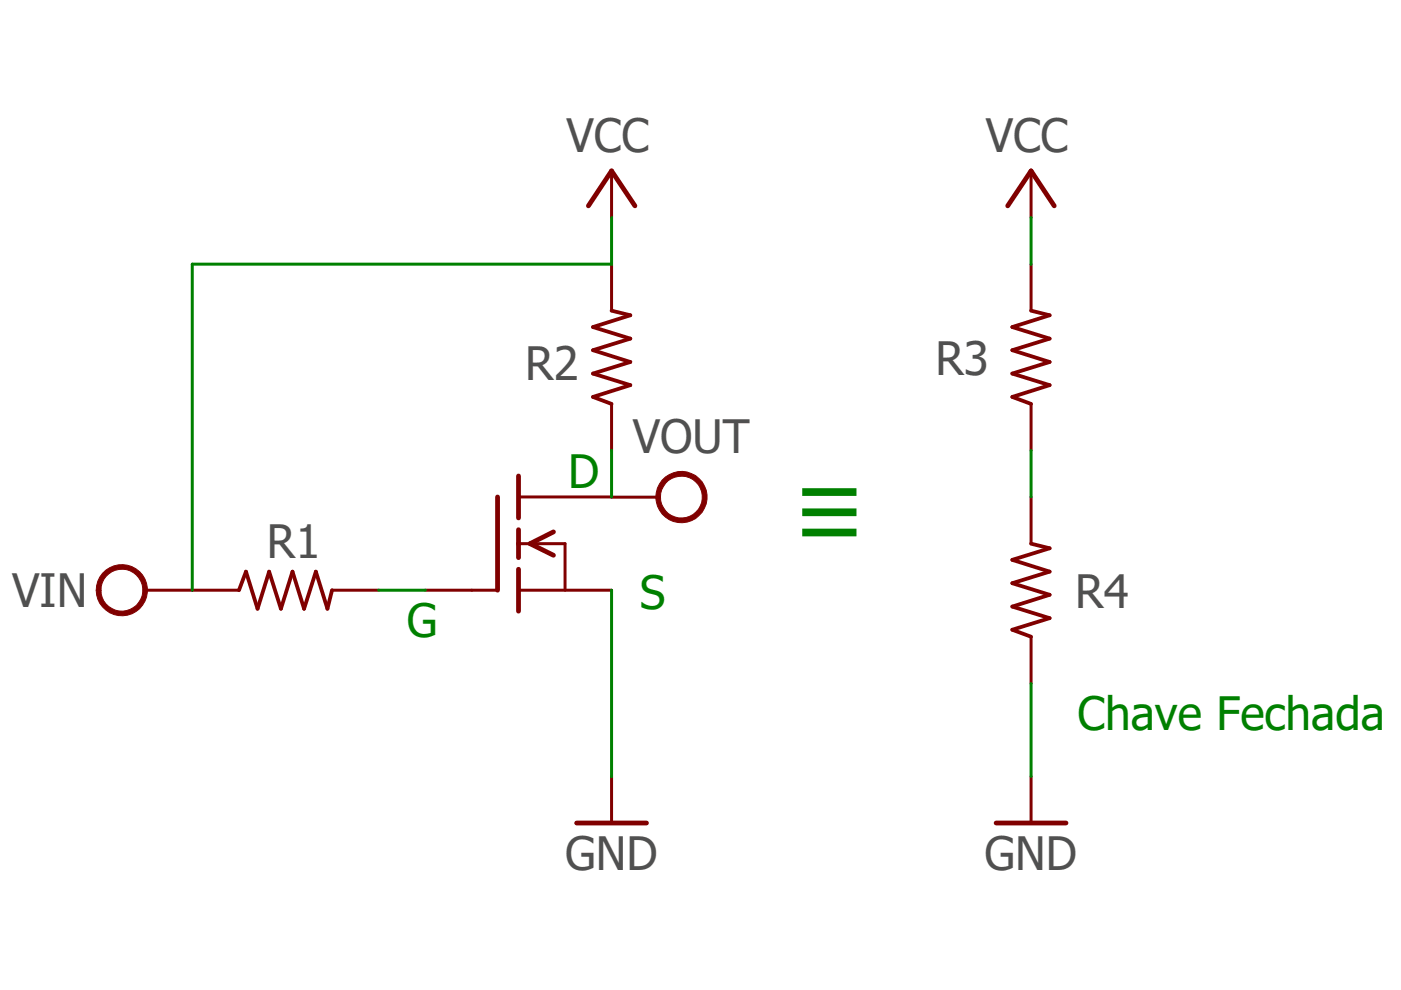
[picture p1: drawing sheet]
<?xml version="1.0" encoding="utf-8"?>
<!DOCTYPE eagle SYSTEM "eagle.dtd">
<eagle version="7.6.0">
<drawing>
<settings>
<setting alwaysvectorfont="no"/>
<setting verticaltext="up"/>
</settings>
<grid distance="0.1" unitdist="inch" unit="inch" style="lines" multiple="1" display="no" altdistance="0.01" altunitdist="inch" altunit="inch"/>
<schematic xreflabel="%F%N/%S.%C%R" xrefpart="/%S.%C%R">
<libraries>
<library name="transistor-fet">
<symbols>
<symbol name="IGFET-EN-GDS">
<wire x1="-2.54" y1="-2.54" x2="-1.2192" y2="-2.54" width="0.1524" layer="94"/>
<wire x1="0" y1="0.762" x2="0" y2="0" width="0.254" layer="94"/>
<wire x1="0" y1="0" x2="0" y2="-0.762" width="0.254" layer="94"/>
<wire x1="0" y1="3.683" x2="0" y2="1.397" width="0.254" layer="94"/>
<wire x1="1.905" y1="0.635" x2="0.635" y2="0" width="0.254" layer="94"/>
<wire x1="1.905" y1="-0.635" x2="0.635" y2="0" width="0.254" layer="94"/>
<wire x1="0" y1="0" x2="0.635" y2="0" width="0.1524" layer="94"/>
<wire x1="0.635" y1="0" x2="2.54" y2="0" width="0.1524" layer="94"/>
<wire x1="2.54" y1="0" x2="2.54" y2="-2.54" width="0.1524" layer="94"/>
<wire x1="0" y1="-1.397" x2="0" y2="-3.683" width="0.254" layer="94"/>
<wire x1="-1.143" y1="2.54" x2="-1.143" y2="-2.54" width="0.254" layer="94"/>
<text x="-11.43" y="0" size="1.778" layer="96">&gt;VALUE</text>
<text x="-11.43" y="2.54" size="1.778" layer="95">&gt;NAME</text>
<pin name="D" x="5.08" y="2.54" visible="off" length="middle" direction="pas" rot="R180"/>
<pin name="S" x="5.08" y="-2.54" visible="off" length="middle" direction="pas" rot="R180"/>
<pin name="G" x="-5.08" y="-2.54" visible="off" length="short" direction="pas"/>
</symbol>
</symbols>
<devicesets>
<deviceset name="BSS97" prefix="Q">
<gates>
<gate name="G$1" symbol="IGFET-EN-GDS" x="0" y="0"/>
</gates>
<devices>
<device name="" package="TO202">
<connects>
<connect gate="G$1" pin="D" pad="2"/>
<connect gate="G$1" pin="G" pad="3"/>
<connect gate="G$1" pin="S" pad="1"/>
</connects>
<technologies>
<technology name=""/>
</technologies>
</device>
</devices>
</deviceset>
</devicesets>
</library>
<library name="supply1">
<symbols>
<symbol name="VCC">
<wire x1="1.27" y1="-1.905" x2="0" y2="0" width="0.254" layer="94"/>
<wire x1="0" y1="0" x2="-1.27" y2="-1.905" width="0.254" layer="94"/>
<text x="-2.54" y="-2.54" size="1.778" layer="96" rot="R90">&gt;VALUE</text>
<pin name="VCC" x="0" y="-2.54" visible="off" length="short" direction="sup" rot="R90"/>
</symbol>
<symbol name="GND">
<wire x1="-1.905" y1="0" x2="1.905" y2="0" width="0.254" layer="94"/>
<text x="-2.54" y="-2.54" size="1.778" layer="96">&gt;VALUE</text>
<pin name="GND" x="0" y="2.54" visible="off" length="short" direction="sup" rot="R270"/>
</symbol>
</symbols>
<devicesets>
<deviceset name="VCC" prefix="P+">
<gates>
<gate name="VCC" symbol="VCC" x="0" y="0"/>
</gates>
<devices>
<device name="">
<technologies>
<technology name=""/>
</technologies>
</device>
</devices>
</deviceset>
<deviceset name="GND" prefix="GND">
<gates>
<gate name="1" symbol="GND" x="0" y="0"/>
</gates>
<devices>
<device name="">
<technologies>
<technology name=""/>
</technologies>
</device>
</devices>
</deviceset>
</devicesets>
</library>
<library name="rcl">
<symbols>
<symbol name="R-US">
<wire x1="-2.54" y1="0" x2="-2.159" y2="1.016" width="0.2032" layer="94"/>
<wire x1="-2.159" y1="1.016" x2="-1.524" y2="-1.016" width="0.2032" layer="94"/>
<wire x1="-1.524" y1="-1.016" x2="-0.889" y2="1.016" width="0.2032" layer="94"/>
<wire x1="-0.889" y1="1.016" x2="-0.254" y2="-1.016" width="0.2032" layer="94"/>
<wire x1="-0.254" y1="-1.016" x2="0.381" y2="1.016" width="0.2032" layer="94"/>
<wire x1="0.381" y1="1.016" x2="1.016" y2="-1.016" width="0.2032" layer="94"/>
<wire x1="1.016" y1="-1.016" x2="1.651" y2="1.016" width="0.2032" layer="94"/>
<wire x1="1.651" y1="1.016" x2="2.286" y2="-1.016" width="0.2032" layer="94"/>
<wire x1="2.286" y1="-1.016" x2="2.54" y2="0" width="0.2032" layer="94"/>
<text x="-3.81" y="1.4986" size="1.778" layer="95">&gt;NAME</text>
<text x="-3.81" y="-3.302" size="1.778" layer="96">&gt;VALUE</text>
<pin name="2" x="5.08" y="0" visible="off" length="short" direction="pas" swaplevel="1" rot="R180"/>
<pin name="1" x="-5.08" y="0" visible="off" length="short" direction="pas" swaplevel="1"/>
</symbol>
</symbols>
<devicesets>
<deviceset name="R-US_" prefix="R" uservalue="yes">
<gates>
<gate name="G$1" symbol="R-US" x="0" y="0"/>
</gates>
<devices>
<device name="R0402" package="R0402">
<connects>
<connect gate="G$1" pin="1" pad="1"/>
<connect gate="G$1" pin="2" pad="2"/>
</connects>
<technologies>
<technology name=""/>
</technologies>
</device>
<device name="R0603" package="R0603">
<connects>
<connect gate="G$1" pin="1" pad="1"/>
<connect gate="G$1" pin="2" pad="2"/>
</connects>
<technologies>
<technology name=""/>
</technologies>
</device>
<device name="R0805" package="R0805">
<connects>
<connect gate="G$1" pin="1" pad="1"/>
<connect gate="G$1" pin="2" pad="2"/>
</connects>
<technologies>
<technology name=""/>
</technologies>
</device>
<device name="R0805W" package="R0805W">
<connects>
<connect gate="G$1" pin="1" pad="1"/>
<connect gate="G$1" pin="2" pad="2"/>
</connects>
<technologies>
<technology name=""/>
</technologies>
</device>
<device name="R1206" package="R1206">
<connects>
<connect gate="G$1" pin="1" pad="1"/>
<connect gate="G$1" pin="2" pad="2"/>
</connects>
<technologies>
<technology name=""/>
</technologies>
</device>
<device name="R1206W" package="R1206W">
<connects>
<connect gate="G$1" pin="1" pad="1"/>
<connect gate="G$1" pin="2" pad="2"/>
</connects>
<technologies>
<technology name=""/>
</technologies>
</device>
<device name="R1210" package="R1210">
<connects>
<connect gate="G$1" pin="1" pad="1"/>
<connect gate="G$1" pin="2" pad="2"/>
</connects>
<technologies>
<technology name=""/>
</technologies>
</device>
<device name="R1210W" package="R1210W">
<connects>
<connect gate="G$1" pin="1" pad="1"/>
<connect gate="G$1" pin="2" pad="2"/>
</connects>
<technologies>
<technology name=""/>
</technologies>
</device>
<device name="R2010" package="R2010">
<connects>
<connect gate="G$1" pin="1" pad="1"/>
<connect gate="G$1" pin="2" pad="2"/>
</connects>
<technologies>
<technology name=""/>
</technologies>
</device>
<device name="R2010W" package="R2010W">
<connects>
<connect gate="G$1" pin="1" pad="1"/>
<connect gate="G$1" pin="2" pad="2"/>
</connects>
<technologies>
<technology name=""/>
</technologies>
</device>
<device name="R2012" package="R2012">
<connects>
<connect gate="G$1" pin="1" pad="1"/>
<connect gate="G$1" pin="2" pad="2"/>
</connects>
<technologies>
<technology name=""/>
</technologies>
</device>
<device name="R2012W" package="R2012W">
<connects>
<connect gate="G$1" pin="1" pad="1"/>
<connect gate="G$1" pin="2" pad="2"/>
</connects>
<technologies>
<technology name=""/>
</technologies>
</device>
<device name="R2512" package="R2512">
<connects>
<connect gate="G$1" pin="1" pad="1"/>
<connect gate="G$1" pin="2" pad="2"/>
</connects>
<technologies>
<technology name=""/>
</technologies>
</device>
<device name="R2512W" package="R2512W">
<connects>
<connect gate="G$1" pin="1" pad="1"/>
<connect gate="G$1" pin="2" pad="2"/>
</connects>
<technologies>
<technology name=""/>
</technologies>
</device>
<device name="R3216" package="R3216">
<connects>
<connect gate="G$1" pin="1" pad="1"/>
<connect gate="G$1" pin="2" pad="2"/>
</connects>
<technologies>
<technology name=""/>
</technologies>
</device>
<device name="R3216W" package="R3216W">
<connects>
<connect gate="G$1" pin="1" pad="1"/>
<connect gate="G$1" pin="2" pad="2"/>
</connects>
<technologies>
<technology name=""/>
</technologies>
</device>
<device name="R3225" package="R3225">
<connects>
<connect gate="G$1" pin="1" pad="1"/>
<connect gate="G$1" pin="2" pad="2"/>
</connects>
<technologies>
<technology name=""/>
</technologies>
</device>
<device name="R3225W" package="R3225W">
<connects>
<connect gate="G$1" pin="1" pad="1"/>
<connect gate="G$1" pin="2" pad="2"/>
</connects>
<technologies>
<technology name=""/>
</technologies>
</device>
<device name="R5025" package="R5025">
<connects>
<connect gate="G$1" pin="1" pad="1"/>
<connect gate="G$1" pin="2" pad="2"/>
</connects>
<technologies>
<technology name=""/>
</technologies>
</device>
<device name="R5025W" package="R5025W">
<connects>
<connect gate="G$1" pin="1" pad="1"/>
<connect gate="G$1" pin="2" pad="2"/>
</connects>
<technologies>
<technology name=""/>
</technologies>
</device>
<device name="R6332" package="R6332">
<connects>
<connect gate="G$1" pin="1" pad="1"/>
<connect gate="G$1" pin="2" pad="2"/>
</connects>
<technologies>
<technology name=""/>
</technologies>
</device>
<device name="R6332W" package="R6332W">
<connects>
<connect gate="G$1" pin="1" pad="1"/>
<connect gate="G$1" pin="2" pad="2"/>
</connects>
<technologies>
<technology name=""/>
</technologies>
</device>
<device name="M0805" package="M0805">
<connects>
<connect gate="G$1" pin="1" pad="1"/>
<connect gate="G$1" pin="2" pad="2"/>
</connects>
<technologies>
<technology name=""/>
</technologies>
</device>
<device name="M1206" package="M1206">
<connects>
<connect gate="G$1" pin="1" pad="1"/>
<connect gate="G$1" pin="2" pad="2"/>
</connects>
<technologies>
<technology name=""/>
</technologies>
</device>
<device name="M1406" package="M1406">
<connects>
<connect gate="G$1" pin="1" pad="1"/>
<connect gate="G$1" pin="2" pad="2"/>
</connects>
<technologies>
<technology name=""/>
</technologies>
</device>
<device name="M2012" package="M2012">
<connects>
<connect gate="G$1" pin="1" pad="1"/>
<connect gate="G$1" pin="2" pad="2"/>
</connects>
<technologies>
<technology name=""/>
</technologies>
</device>
<device name="M2309" package="M2309">
<connects>
<connect gate="G$1" pin="1" pad="1"/>
<connect gate="G$1" pin="2" pad="2"/>
</connects>
<technologies>
<technology name=""/>
</technologies>
</device>
<device name="M3216" package="M3216">
<connects>
<connect gate="G$1" pin="1" pad="1"/>
<connect gate="G$1" pin="2" pad="2"/>
</connects>
<technologies>
<technology name=""/>
</technologies>
</device>
<device name="M3516" package="M3516">
<connects>
<connect gate="G$1" pin="1" pad="1"/>
<connect gate="G$1" pin="2" pad="2"/>
</connects>
<technologies>
<technology name=""/>
</technologies>
</device>
<device name="M5923" package="M5923">
<connects>
<connect gate="G$1" pin="1" pad="1"/>
<connect gate="G$1" pin="2" pad="2"/>
</connects>
<technologies>
<technology name=""/>
</technologies>
</device>
<device name="0204/5" package="0204/5">
<connects>
<connect gate="G$1" pin="1" pad="1"/>
<connect gate="G$1" pin="2" pad="2"/>
</connects>
<technologies>
<technology name=""/>
</technologies>
</device>
<device name="0204/7" package="0204/7">
<connects>
<connect gate="G$1" pin="1" pad="1"/>
<connect gate="G$1" pin="2" pad="2"/>
</connects>
<technologies>
<technology name=""/>
</technologies>
</device>
<device name="0207/10" package="0207/10">
<connects>
<connect gate="G$1" pin="1" pad="1"/>
<connect gate="G$1" pin="2" pad="2"/>
</connects>
<technologies>
<technology name=""/>
</technologies>
</device>
<device name="0207/12" package="0207/12">
<connects>
<connect gate="G$1" pin="1" pad="1"/>
<connect gate="G$1" pin="2" pad="2"/>
</connects>
<technologies>
<technology name=""/>
</technologies>
</device>
<device name="0207/15" package="0207/15">
<connects>
<connect gate="G$1" pin="1" pad="1"/>
<connect gate="G$1" pin="2" pad="2"/>
</connects>
<technologies>
<technology name=""/>
</technologies>
</device>
<device name="0207/2V" package="0207/2V">
<connects>
<connect gate="G$1" pin="1" pad="1"/>
<connect gate="G$1" pin="2" pad="2"/>
</connects>
<technologies>
<technology name=""/>
</technologies>
</device>
<device name="0207/5V" package="0207/5V">
<connects>
<connect gate="G$1" pin="1" pad="1"/>
<connect gate="G$1" pin="2" pad="2"/>
</connects>
<technologies>
<technology name=""/>
</technologies>
</device>
<device name="0207/7" package="0207/7">
<connects>
<connect gate="G$1" pin="1" pad="1"/>
<connect gate="G$1" pin="2" pad="2"/>
</connects>
<technologies>
<technology name=""/>
</technologies>
</device>
<device name="0309/10" package="0309/10">
<connects>
<connect gate="G$1" pin="1" pad="1"/>
<connect gate="G$1" pin="2" pad="2"/>
</connects>
<technologies>
<technology name=""/>
</technologies>
</device>
<device name="0309/12" package="0309/12">
<connects>
<connect gate="G$1" pin="1" pad="1"/>
<connect gate="G$1" pin="2" pad="2"/>
</connects>
<technologies>
<technology name=""/>
</technologies>
</device>
<device name="0411/12" package="0411/12">
<connects>
<connect gate="G$1" pin="1" pad="1"/>
<connect gate="G$1" pin="2" pad="2"/>
</connects>
<technologies>
<technology name=""/>
</technologies>
</device>
<device name="0411/15" package="0411/15">
<connects>
<connect gate="G$1" pin="1" pad="1"/>
<connect gate="G$1" pin="2" pad="2"/>
</connects>
<technologies>
<technology name=""/>
</technologies>
</device>
<device name="0411/3V" package="0411V">
<connects>
<connect gate="G$1" pin="1" pad="1"/>
<connect gate="G$1" pin="2" pad="2"/>
</connects>
<technologies>
<technology name=""/>
</technologies>
</device>
<device name="0414/15" package="0414/15">
<connects>
<connect gate="G$1" pin="1" pad="1"/>
<connect gate="G$1" pin="2" pad="2"/>
</connects>
<technologies>
<technology name=""/>
</technologies>
</device>
<device name="0414/5V" package="0414V">
<connects>
<connect gate="G$1" pin="1" pad="1"/>
<connect gate="G$1" pin="2" pad="2"/>
</connects>
<technologies>
<technology name=""/>
</technologies>
</device>
<device name="0617/17" package="0617/17">
<connects>
<connect gate="G$1" pin="1" pad="1"/>
<connect gate="G$1" pin="2" pad="2"/>
</connects>
<technologies>
<technology name=""/>
</technologies>
</device>
<device name="0617/22" package="0617/22">
<connects>
<connect gate="G$1" pin="1" pad="1"/>
<connect gate="G$1" pin="2" pad="2"/>
</connects>
<technologies>
<technology name=""/>
</technologies>
</device>
<device name="0617/5V" package="0617V">
<connects>
<connect gate="G$1" pin="1" pad="1"/>
<connect gate="G$1" pin="2" pad="2"/>
</connects>
<technologies>
<technology name=""/>
</technologies>
</device>
<device name="0922/22" package="0922/22">
<connects>
<connect gate="G$1" pin="1" pad="1"/>
<connect gate="G$1" pin="2" pad="2"/>
</connects>
<technologies>
<technology name=""/>
</technologies>
</device>
<device name="0613/5V" package="P0613V">
<connects>
<connect gate="G$1" pin="1" pad="1"/>
<connect gate="G$1" pin="2" pad="2"/>
</connects>
<technologies>
<technology name=""/>
</technologies>
</device>
<device name="0613/15" package="P0613/15">
<connects>
<connect gate="G$1" pin="1" pad="1"/>
<connect gate="G$1" pin="2" pad="2"/>
</connects>
<technologies>
<technology name=""/>
</technologies>
</device>
<device name="0817/22" package="P0817/22">
<connects>
<connect gate="G$1" pin="1" pad="1"/>
<connect gate="G$1" pin="2" pad="2"/>
</connects>
<technologies>
<technology name=""/>
</technologies>
</device>
<device name="0817/7V" package="P0817V">
<connects>
<connect gate="G$1" pin="1" pad="1"/>
<connect gate="G$1" pin="2" pad="2"/>
</connects>
<technologies>
<technology name=""/>
</technologies>
</device>
<device name="V234/12" package="V234/12">
<connects>
<connect gate="G$1" pin="1" pad="1"/>
<connect gate="G$1" pin="2" pad="2"/>
</connects>
<technologies>
<technology name=""/>
</technologies>
</device>
<device name="V235/17" package="V235/17">
<connects>
<connect gate="G$1" pin="1" pad="1"/>
<connect gate="G$1" pin="2" pad="2"/>
</connects>
<technologies>
<technology name=""/>
</technologies>
</device>
<device name="V526-0" package="V526-0">
<connects>
<connect gate="G$1" pin="1" pad="1"/>
<connect gate="G$1" pin="2" pad="2"/>
</connects>
<technologies>
<technology name=""/>
</technologies>
</device>
<device name="MELF0102AX" package="MINI_MELF-0102AX">
<connects>
<connect gate="G$1" pin="1" pad="1"/>
<connect gate="G$1" pin="2" pad="2"/>
</connects>
<technologies>
<technology name=""/>
</technologies>
</device>
<device name="0922V" package="0922V">
<connects>
<connect gate="G$1" pin="1" pad="1"/>
<connect gate="G$1" pin="2" pad="2"/>
</connects>
<technologies>
<technology name=""/>
</technologies>
</device>
<device name="MELF0102R" package="MINI_MELF-0102R">
<connects>
<connect gate="G$1" pin="1" pad="1"/>
<connect gate="G$1" pin="2" pad="2"/>
</connects>
<technologies>
<technology name=""/>
</technologies>
</device>
<device name="MELF0102W" package="MINI_MELF-0102W">
<connects>
<connect gate="G$1" pin="1" pad="1"/>
<connect gate="G$1" pin="2" pad="2"/>
</connects>
<technologies>
<technology name=""/>
</technologies>
</device>
<device name="MELF0204R" package="MINI_MELF-0204R">
<connects>
<connect gate="G$1" pin="1" pad="1"/>
<connect gate="G$1" pin="2" pad="2"/>
</connects>
<technologies>
<technology name=""/>
</technologies>
</device>
<device name="MELF0204W" package="MINI_MELF-0204W">
<connects>
<connect gate="G$1" pin="1" pad="1"/>
<connect gate="G$1" pin="2" pad="2"/>
</connects>
<technologies>
<technology name=""/>
</technologies>
</device>
<device name="MELF0207R" package="MINI_MELF-0207R">
<connects>
<connect gate="G$1" pin="1" pad="1"/>
<connect gate="G$1" pin="2" pad="2"/>
</connects>
<technologies>
<technology name=""/>
</technologies>
</device>
<device name="MELF0207W" package="MINI_MELF-0207W">
<connects>
<connect gate="G$1" pin="1" pad="1"/>
<connect gate="G$1" pin="2" pad="2"/>
</connects>
<technologies>
<technology name=""/>
</technologies>
</device>
<device name="RDH/15" package="RDH/15">
<connects>
<connect gate="G$1" pin="1" pad="1"/>
<connect gate="G$1" pin="2" pad="2"/>
</connects>
<technologies>
<technology name=""/>
</technologies>
</device>
<device name="0204/2V" package="0204V">
<connects>
<connect gate="G$1" pin="1" pad="1"/>
<connect gate="G$1" pin="2" pad="2"/>
</connects>
<technologies>
<technology name=""/>
</technologies>
</device>
<device name="0309/V" package="0309V">
<connects>
<connect gate="G$1" pin="1" pad="1"/>
<connect gate="G$1" pin="2" pad="2"/>
</connects>
<technologies>
<technology name=""/>
</technologies>
</device>
<device name="R0201" package="R0201">
<connects>
<connect gate="G$1" pin="1" pad="1"/>
<connect gate="G$1" pin="2" pad="2"/>
</connects>
<technologies>
<technology name=""/>
</technologies>
</device>
<device name="VMTA55" package="VMTA55">
<connects>
<connect gate="G$1" pin="1" pad="1"/>
<connect gate="G$1" pin="2" pad="2"/>
</connects>
<technologies>
<technology name=""/>
</technologies>
</device>
<device name="VMTB60" package="VMTB60">
<connects>
<connect gate="G$1" pin="1" pad="1"/>
<connect gate="G$1" pin="2" pad="2"/>
</connects>
<technologies>
<technology name=""/>
</technologies>
</device>
<device name="VTA52" package="VTA52">
<connects>
<connect gate="G$1" pin="1" pad="1"/>
<connect gate="G$1" pin="2" pad="2"/>
</connects>
<technologies>
<technology name=""/>
</technologies>
</device>
<device name="VTA53" package="VTA53">
<connects>
<connect gate="G$1" pin="1" pad="1"/>
<connect gate="G$1" pin="2" pad="2"/>
</connects>
<technologies>
<technology name=""/>
</technologies>
</device>
<device name="VTA54" package="VTA54">
<connects>
<connect gate="G$1" pin="1" pad="1"/>
<connect gate="G$1" pin="2" pad="2"/>
</connects>
<technologies>
<technology name=""/>
</technologies>
</device>
<device name="VTA55" package="VTA55">
<connects>
<connect gate="G$1" pin="1" pad="1"/>
<connect gate="G$1" pin="2" pad="2"/>
</connects>
<technologies>
<technology name=""/>
</technologies>
</device>
<device name="VTA56" package="VTA56">
<connects>
<connect gate="G$1" pin="1" pad="1"/>
<connect gate="G$1" pin="2" pad="2"/>
</connects>
<technologies>
<technology name=""/>
</technologies>
</device>
<device name="R4527" package="R4527">
<connects>
<connect gate="G$1" pin="1" pad="1"/>
<connect gate="G$1" pin="2" pad="2"/>
</connects>
<technologies>
<technology name=""/>
</technologies>
</device>
<device name="WSC0001" package="WSC0001">
<connects>
<connect gate="G$1" pin="1" pad="1"/>
<connect gate="G$1" pin="2" pad="2"/>
</connects>
<technologies>
<technology name=""/>
</technologies>
</device>
<device name="WSC0002" package="WSC0002">
<connects>
<connect gate="G$1" pin="1" pad="1"/>
<connect gate="G$1" pin="2" pad="2"/>
</connects>
<technologies>
<technology name=""/>
</technologies>
</device>
<device name="WSC01/2" package="WSC01/2">
<connects>
<connect gate="G$1" pin="1" pad="1"/>
<connect gate="G$1" pin="2" pad="2"/>
</connects>
<technologies>
<technology name=""/>
</technologies>
</device>
<device name="WSC2515" package="WSC2515">
<connects>
<connect gate="G$1" pin="1" pad="1"/>
<connect gate="G$1" pin="2" pad="2"/>
</connects>
<technologies>
<technology name=""/>
</technologies>
</device>
<device name="WSC4527" package="WSC4527">
<connects>
<connect gate="G$1" pin="1" pad="1"/>
<connect gate="G$1" pin="2" pad="2"/>
</connects>
<technologies>
<technology name=""/>
</technologies>
</device>
<device name="WSC6927" package="WSC6927">
<connects>
<connect gate="G$1" pin="1" pad="1"/>
<connect gate="G$1" pin="2" pad="2"/>
</connects>
<technologies>
<technology name=""/>
</technologies>
</device>
<device name="R1218" package="R1218">
<connects>
<connect gate="G$1" pin="1" pad="1"/>
<connect gate="G$1" pin="2" pad="2"/>
</connects>
<technologies>
<technology name=""/>
</technologies>
</device>
<device name="1812X7R" package="1812X7R">
<connects>
<connect gate="G$1" pin="1" pad="1"/>
<connect gate="G$1" pin="2" pad="2"/>
</connects>
<technologies>
<technology name=""/>
</technologies>
</device>
<device name="01005" package="R01005">
<connects>
<connect gate="G$1" pin="1" pad="1"/>
<connect gate="G$1" pin="2" pad="2"/>
</connects>
<technologies>
<technology name=""/>
</technologies>
</device>
</devices>
</deviceset>
</devicesets>
</library>
<library name="supply2">
<symbols>
<symbol name="VCC">
<circle x="0" y="1.27" radius="1.27" width="0.254" layer="94"/>
<text x="-1.905" y="3.175" size="1.778" layer="96">&gt;VALUE</text>
<pin name="VCC" x="0" y="-2.54" visible="off" length="short" direction="sup" rot="R90"/>
</symbol>
</symbols>
<devicesets>
<deviceset name="VCC" prefix="SUPPLY">
<gates>
<gate name="G$1" symbol="VCC" x="0" y="0"/>
</gates>
<devices>
<device name="">
<technologies>
<technology name=""/>
</technologies>
</device>
</devices>
</deviceset>
</devicesets>
</library>
</libraries>
<attributes>
</attributes>
<variantdefs>
</variantdefs>
<classes>
<class number="0" name="default" width="0" drill="0">
</class>
</classes>
<parts>
<part name="MOSFET" library="transistor-fet" deviceset="BSS97" device="" value=""/>
<part name="P+1" library="supply1" deviceset="VCC" device=""/>
<part name="GND1" library="supply1" deviceset="GND" device=""/>
<part name="R1" library="rcl" deviceset="R-US_" device="0204/2V"/>
<part name="R2" library="rcl" deviceset="R-US_" device="0204/2V"/>
<part name="SUPPLY1" library="supply2" deviceset="VCC" device="" value="VIN"/>
<part name="SUPPLY2" library="supply2" deviceset="VCC" device="" value="VOUT"/>
<part name="R3" library="rcl" deviceset="R-US_" device="0204/2V"/>
<part name="P+2" library="supply1" deviceset="VCC" device=""/>
<part name="GND2" library="supply1" deviceset="GND" device=""/>
<part name="R4" library="rcl" deviceset="R-US_" device="0204/2V"/>
</parts>
<sheets>
<sheet>
<plain>
<text x="37.1" y="66.04" size="1.778" layer="91">G</text>
<text x="45.8884" y="74.168" size="1.778" layer="91">D</text>
<text x="49.8" y="67.58" size="1.778" layer="91">S</text>
<text x="58.42" y="68.58" size="3.81" layer="91">≡</text>
<text x="73.66" y="60.96" size="1.778" layer="91">Chave Fechada</text>
</plain>
<instances>
<instance part="MOSFET" gate="G$1" x="43.18" y="71.12"/>
<instance part="P+1" gate="VCC" x="48.26" y="91.44"/>
<instance part="GND1" gate="1" x="48.26" y="55.88"/>
<instance part="R1" gate="G$1" x="30.48" y="68.58"/>
<instance part="R2" gate="G$1" x="48.26" y="81.28" rot="R90"/>
<instance part="SUPPLY1" gate="G$1" x="22.8288" y="68.5814" rot="R90"/>
<instance part="SUPPLY2" gate="G$1" x="50.7925" y="73.6571" rot="R270"/>
<instance part="R3" gate="G$1" x="71.12" y="81.28" rot="R90"/>
<instance part="P+2" gate="VCC" x="71.12" y="91.44"/>
<instance part="GND2" gate="1" x="71.12" y="55.88"/>
<instance part="R4" gate="G$1" x="71.12" y="68.58" rot="R90"/>
</instances>
<busses>
</busses>
<nets>
<net name="GND" class="0">
<segment>
<pinref part="GND1" gate="1" pin="GND"/>
<pinref part="MOSFET" gate="G$1" pin="S"/>
<wire x1="48.26" y1="58.42" x2="48.26" y2="68.58" width="0.1524" layer="91"/>
</segment>
<segment>
<pinref part="GND2" gate="1" pin="GND"/>
<wire x1="71.12" y1="63.5" x2="71.12" y2="58.42" width="0.1524" layer="91"/>
<pinref part="R4" gate="G$1" pin="1"/>
</segment>
</net>
<net name="VCC" class="0">
<segment>
<pinref part="P+1" gate="VCC" pin="VCC"/>
<wire x1="48.26" y1="86.36" x2="48.26" y2="88.9" width="0.1524" layer="91"/>
<pinref part="R2" gate="G$1" pin="2"/>
<wire x1="48.26" y1="86.36" x2="25.4" y2="86.36" width="0.1524" layer="91"/>
<pinref part="R1" gate="G$1" pin="1"/>
<wire x1="25.4" y1="86.36" x2="25.4" y2="68.58" width="0.1524" layer="91"/>
</segment>
<segment>
<pinref part="R3" gate="G$1" pin="2"/>
<pinref part="P+2" gate="VCC" pin="VCC"/>
<wire x1="71.12" y1="88.9" x2="71.12" y2="86.36" width="0.1524" layer="91"/>
</segment>
</net>
<net name="N$1" class="0">
<segment>
<pinref part="MOSFET" gate="G$1" pin="G"/>
<pinref part="R1" gate="G$1" pin="2"/>
<wire x1="35.56" y1="68.58" x2="38.1" y2="68.58" width="0.1524" layer="91"/>
</segment>
</net>
<net name="N$2" class="0">
<segment>
<pinref part="MOSFET" gate="G$1" pin="D"/>
<pinref part="R2" gate="G$1" pin="1"/>
<wire x1="48.26" y1="76.2" x2="48.26" y2="73.66" width="0.1524" layer="91"/>
</segment>
</net>
<net name="N$3" class="0">
<segment>
<pinref part="R3" gate="G$1" pin="1"/>
<wire x1="71.12" y1="73.66" x2="71.12" y2="76.2" width="0.1524" layer="91"/>
<pinref part="R4" gate="G$1" pin="2"/>
</segment>
</net>
</nets>
</sheet>
</sheets>
</schematic>
</drawing>
</eagle>
